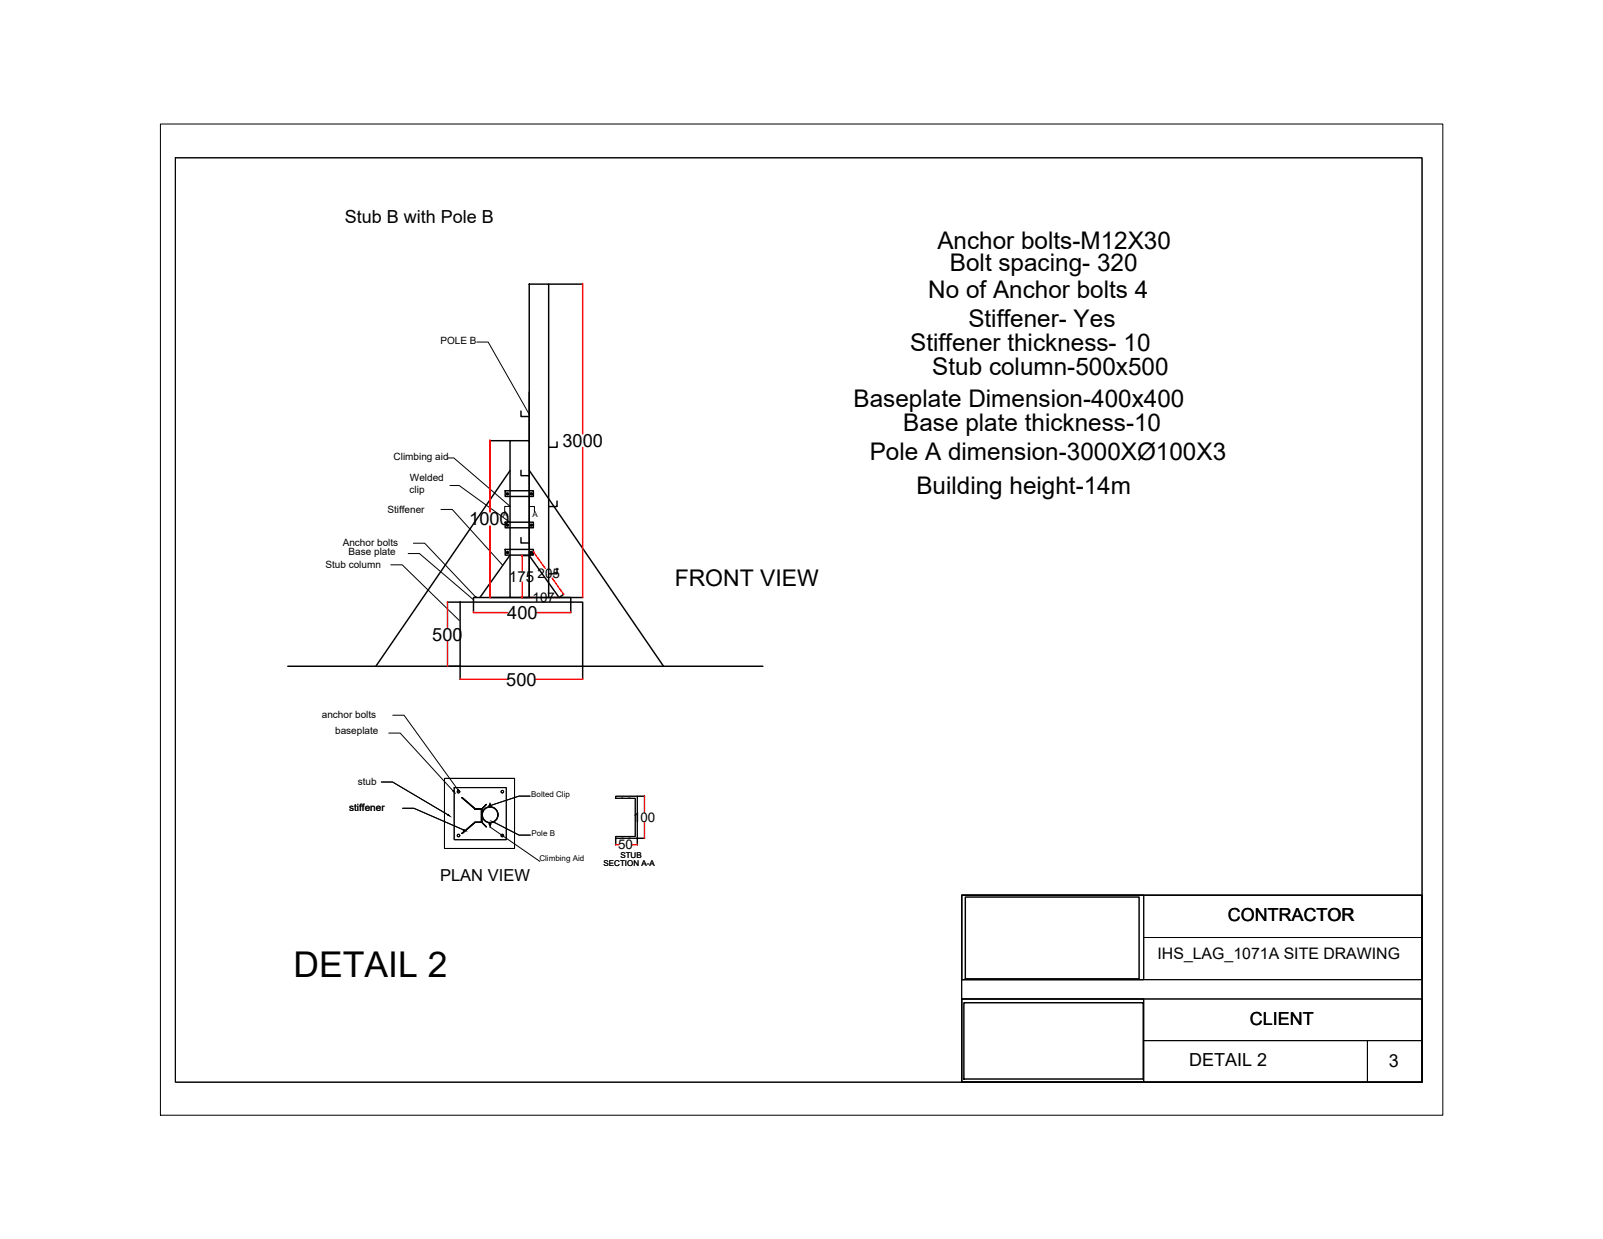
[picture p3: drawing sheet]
<svg xmlns="http://www.w3.org/2000/svg" width="279mm" height="216mm" viewBox="0 0 279 216" stroke-linecap="round" stroke-linejoin="round" font-family="sans-serif">
<!-- layer: PDF_0 -->
<g fill="none" stroke="#000" stroke-width=".17">
<path d="M30.6 27.5h217.3v161.1h-217.3zM66.5 136.3h1.9l9.7 5.7M77.5 135.6h12.2v12.2h-12.2zM79.2 137.2h9v9.1h-9zM80.5 139h.1l2.2 1.9h-.1zM92.4 138.7h-2l-4.9 1.7M107.3 138.7h3.8v7.4h-3.8v-.3h3.4v-6.7h-3.4zM70.2 140.8h1.9l8.7 3.8M80.5 145.2l2.2-1.9h.1l-2.2 2zM82.8 143.2l1.2 .1zM82.8 140.9h1.1v.1h-1.1zM83.9 140.9h.1v2.3h-.1z"/>
<path d="M83.9 140.9v2.4M84 143.3l.8 .8zM84.8 140.1l-.8 .9zM86.1 143.3l4.4 2.2h1.9M167.6 156h31.7v14.7h-31.7zM167.6 156h80.3v32.6h-80.3zM167.6 156h80.3v14.7h-80.3zM167.6 174.1h31.7v14.5h-31.7zM167.6 174.1h80.3v14.5h-80.3zM199.3 163.4h48.6M199.3 181.3h48.6M238.3 181.3v7.3"/>
<circle cx="79.9" cy="138" r=".22"/>
<circle cx="87.6" cy="138" r=".22"/>
<circle cx="79.9" cy="145.6" r=".22"/>
<circle cx="85.4" cy="142" r="1.41"/>
<circle cx="87.6" cy="145.6" r=".22"/>
</g>
<!-- layer: PDF2_0 -->
<g fill="none" stroke="#000" stroke-width=".17">
<path d="M30.6 27.5h217.3v161.1h-217.3zM83.1 59.6h2l7.2 12.7M78 79.8h1.1l9.8 8.4h-.9v1M68.1 98.4h2l10 9.7M71.1 96.5h2l9.4 8M72.1 94.7h1.9l8.8 9.2M76.9 88.8h1.9l8.8 9.7M78.4 84.6h1.6l8.9 6.4M92.3 88.3h.9v.9M82.8 104h.2v.1h-.2zM66.5 136.3h1.9l9.7 5.7M67.8 127.7h1.9l9.3 10.1"/>
<path d="M68.5 124.6h1.9l9.4 13M77.5 135.6h12.2v12.2h-12.2zM79.2 137.2h9v9.1h-9zM80.5 139h.1l2.2 1.9h-.1zM92.4 138.7h-2l-4.9 1.7M107.3 138.7h3.8v7.4h-3.8v-.3h3.4v-6.7h-3.4zM70.2 140.8h1.9l8.7 3.8M80.5 145.2l2.2-1.9h.1l-2.2 2zM82.8 143.2l1.2 .1zM82.8 140.9h1.1v.1h-1.1zM83.9 140.9h.1v2.3h-.1zM83.9 140.9v2.4"/>
<path d="M84 143.3l.8 .8zM84.8 140.1l-.8 .9zM85.4 144.1l8.7 6M86.1 143.3l4.4 2.2h1.9M167.6 156h31.7v14.7h-31.7zM167.6 156h80.3v32.6h-80.3zM167.6 156h80.3v14.7h-80.3zM167.6 174.1h31.7v14.5h-31.7zM167.6 174.1h80.3v14.5h-80.3zM199.3 163.4h48.6M199.3 181.3h48.6M238.3 181.3v7.3"/>
<circle cx="79.9" cy="138" r=".22"/>
<circle cx="87.6" cy="138" r=".22"/>
<circle cx="79.9" cy="145.6" r=".22"/>
<circle cx="85.4" cy="142" r="1.41"/>
<circle cx="85.4" cy="142" r="1.32"/>
<circle cx="87.6" cy="145.6" r=".22"/>
</g>
<!-- layer: 0 -->
<g fill="none" stroke="#000" stroke-width=".25">
<path d="M92.2 49.5h3.4v54.6h-3.4zM95.6 49.5h6M85.4 76.8h3.5M90.8 71.6v1h1.4M92.2 68.3v35.8h-3.3v-27.3h3.3M97.1 77v.9h-1.5M88.1 85.5h4.9v1h-4.9zM88.1 91h4.9v1h-4.9zM88.1 95.7h4.9v1h-4.9zM88.9 96.7l-5.2 7.4M88.9 82l-23.4 34.1M90.8 93.7v.9h1.4"/>
<path d="M90.8 82v.9h1.4M91 96.8h1.2M92.2 96.8l5.3 7.3 .7-.5M92.3 82l23.4 34.1M93 96.2l-.7 .6M97.1 99v1h-1.5M97.1 87.3v1h-1.5M50.2 116.1h30v2.2M78 104.9h2.2M80.2 104.9h21.4v11.2h-21.4zM82.5 106.7v-2.6h17v2.6M85.4 104.1h3.5"/>
<path d="M91 104.1h1.2M95.6 104.1h6M133 116.1h-31.4v2.2M85.4 140v.7M111.1 138.7h1.3M85.3 140.4h.2zM85.3 143.6h.3zM85.4 140.2v.4zM85.4 143.4v.4zM85.4 143.3v.8M107.3 146.1v1.1M112.4 146.1h-1.3v1.1"/>
<path d="M168.3 156.3h30.2v14.3h-30.2zM168 174.7h31.3v13.3h-31.3z"/>
<circle cx="88.4" cy="86.1" r=".18"/>
<circle cx="88.4" cy="91.5" r=".18"/>
<circle cx="88.4" cy="96.3" r=".18"/>
<circle cx="92.6" cy="96.3" r=".18"/>
<circle cx="92.6" cy="86.1" r=".18"/>
<circle cx="92.6" cy="91.5" r=".18"/>
</g>
<!-- layer: PDF_0 -->
<path d="M108.7 138.7l-.4 .4M109.9 138.7l-.3 .4M108.7 145.8l-.3 .3M109.9 145.8l-.3 .3" fill="none" stroke="#636466" stroke-width=".17"/>
<!-- layer: PDF2_0 -->
<path d="M108.7 138.7l-.4 .4M109.9 138.7l-.3 .4M108.7 145.8l-.3 .3M109.9 145.8l-.3 .3" fill="none" stroke="#636466" stroke-width=".17"/>
<!-- layer: PDF_0 -->
<path d="M79 137.8l.2 .2-.2-.2zM79.8 137.6l.1 .2zM78.1 141.9l.2 .3-.2-.2zM80.8 144.6l.2 .1h-.2zM85.9 143.2l.3 .1z" fill="#000" stroke="#000" stroke-width=".17"/>
<!-- layer: PDF2_0 -->
<path d="M79 137.8l.2 .2-.2-.2zM79.8 137.6l.1 .2zM78.1 141.9l.2 .3-.2-.2zM80.8 144.6l.2 .1h-.2zM85.9 143.2l.3 .1z" fill="#000" stroke="#000" stroke-width=".17"/>
<!-- layer: 0 -->
<g fill="none" stroke="#f00" stroke-width=".25">
<path d="M101.6 49.5v26.1M85.4 76.8v12.5M101.6 78v26.1M85.4 91.6v12.5M91 96.8v2.7M93 96.2l2 2.9M78 104.9v4.4M78 111.7v4.4M80.2 118.3h8.2M82.5 106.7h6M91 101.4v2.7M92.2 104.1h.9"/>
<path d="M93.4 118.3h8.2M93.6 106.7h5.9M96.2 100.8l2.1 2.8M96.6 104.1h.9M112.3 138.7v2.9M107.3 147.2h.5M110.2 147.2h.9M112.3 143.3v2.8"/>
</g>
<g fill="none" stroke="#f00" stroke-width=".17">
<path d="M101.6 49.5h.1M85.4 76.8h.1M91 96.8h.1M93 96.2h.1M78 104.9h.1M78 116.1h.1M80.2 118.3h.1M82.5 106.7h.1M85.4 104.1h.1M91 104.1h.1M92.2 104.1h.1M97.5 104.1h.1"/>
<path d="M98.2 103.6h.1M99.5 106.7h.1M101.6 118.3h.1M101.6 104.1h.1M112.3 138.7h.1M107.3 147.2h.1M111.1 147.2h.1M112.3 146.1h.1"/>
</g>
<path d="M28 21.6h223.5v172.7h-223.5z" fill="none" stroke="#000" stroke-width=".17"/>
<text font-size="6.2" x="51.2" y="170.2">DETAIL 2</text>
<g font-size="4.2">
<text x="163.4" y="43.4">Anchor bolts-M12X30</text>
<text x="165.6" y="47.3">Bolt spacing- 320</text>
<text x="161.8" y="51.9">No of Anchor bolts 4</text>
<text x="168.8" y="56.9">Stiffener- Yes</text>
<text x="158.6" y="61.2">Stiffener thickness- 10</text>
<text x="162.5" y="65.4">Stub column-500x500</text>
<text x="148.8" y="70.8">Baseplate Dimension-400x400</text>
<text x="157.4" y="75.2">Base plate thickness-10</text>
<text x="151.6" y="80.1">Pole A dimension-3000XØ100X3</text>
<text x="159.7" y="86.1">Building height-14m</text>
</g>
<text font-size="4" x="117.6" y="102.1">FRONT VIEW</text>
<g font-size="3.2">
<text x="98" y="77.9">3000</text>
<text x="81.8" y="91.6">1000</text>
<text x="88.4" y="107.8">400</text>
<text x="75.4" y="111.6">500</text>
<text x="88.2" y="119.5">500</text>
</g>
<g font-size="3.1">
<text x="60.1" y="38.8">Stub B with Pole B</text>
<text x="214" y="160.5">CONTRACTOR</text>
<text x="217.8" y="178.6">CLIENT</text>
<text x="207.3" y="185.8">DETAIL 2</text>
<text x="242.1" y="185.8">3</text>
</g>
<text font-size="2.9" x="76.7" y="153.5">PLAN VIEW</text>
<text font-size="2.8" x="201.8" y="167.2">IHS_LAG_1071A SITE DRAWING</text>
<text font-size="2.6" x="88.7" y="101.4">175</text>
<g font-size="2.3">
<text x="93.7" y="100.7">205</text>
<text x="92.8" y="104.9">107</text>
<text x="110.3" y="143.2">100</text>
<text x="107.8" y="148">50</text>
</g>
<g font-size="1.7">
<text x="76.8" y="60">POLE B</text>
<text x="68.6" y="80.1">Climbing aid</text>
<text x="71.5" y="83.8">Welded</text>
<text x="67.5" y="89.3">Stiffener</text>
<text x="71.4" y="85.9">clip</text>
<text x="59.7" y="95.2">Anchor bolts</text>
<text x="56.7" y="98.9">Stub column</text>
<text x="60.7" y="96.7">Base plate</text>
<text x="56.1" y="125.1">anchor bolts</text>
<text x="58.4" y="127.9">baseplate</text>
<text x="62.4" y="136.8">stub</text>
<text x="60.9" y="141.4">stiffener</text>
</g>
<g font-size="1.4">
<text x="87.6" y="90.1">A</text>
<text x="92.8" y="90.1">A</text>
<text x="92.6" y="138.9">Bolted Clip</text>
<text x="92.6" y="145.6">Pole B</text>
<text x="94" y="150">Climbing Aid</text>
<text x="108.1" y="149.5">STUB</text>
<text x="105.2" y="150.8">SECTION A-A</text>
</g>
</svg>
